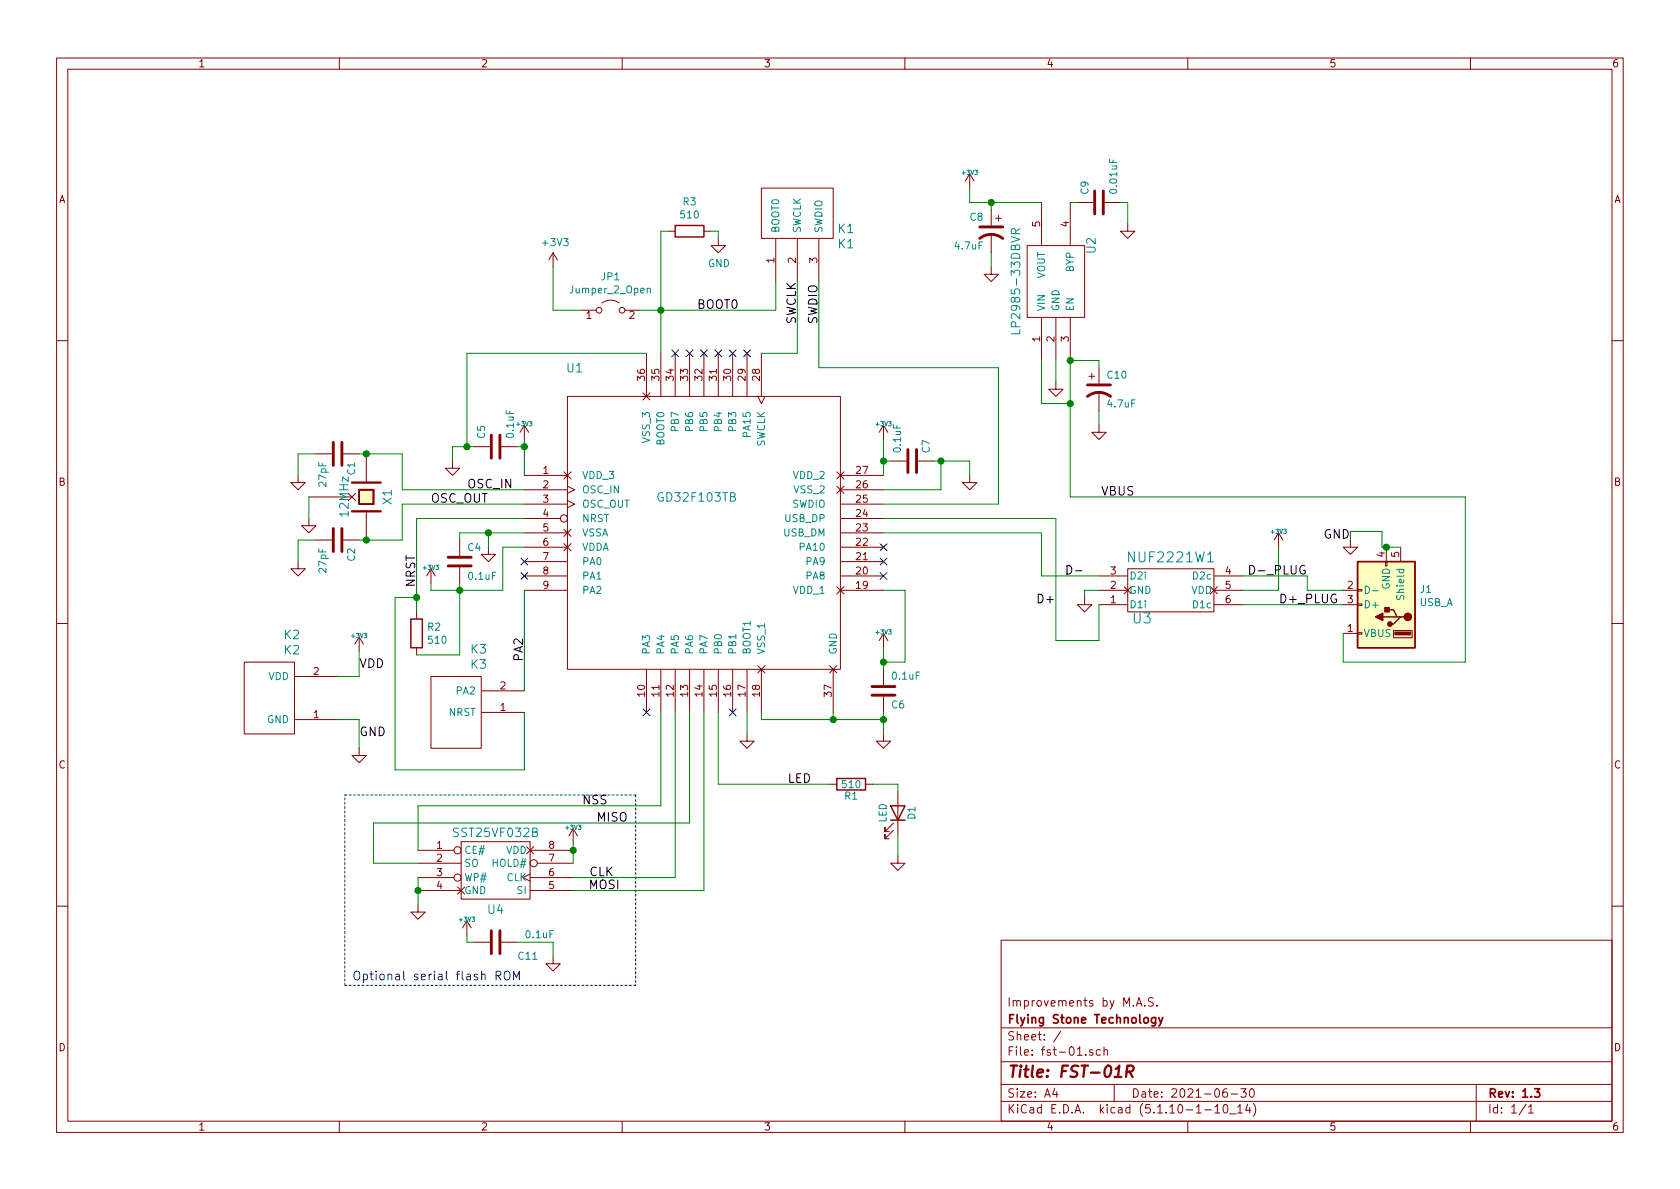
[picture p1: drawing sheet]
EESchema Schematic File Version 4
EELAYER 30 0
EELAYER END
$Descr A4 11693 8268
encoding utf-8
Sheet 1 1
Title "FST-01R"
Date "2021-06-30"
Rev "1.3"
Comp "Flying Stone Technology"
Comment1 "Improvements by M.A.S."
Comment2 ""
Comment3 ""
Comment4 ""
$EndDescr
$Comp
L power:GND #PWR05
U 1 1
P 2150 3600
F 0 "#PWR05" H 2150 3600 30  0001 C CNN
F 1 "GND" H 2150 3530 30  0001 C CNN
F 2 "" H 2150 3600 60  0001 C CNN
F 3 "" H 2150 3600 60  0001 C CNN
	1    2150 3600
	1    0    0    -1  
$EndComp
$Comp
L crystal-gnd:CRYSTAL X1
U 1 1
P 2550 3450
F 0 "X1" H 2550 3600 60  0000 C CNN
F 1 "12MHz" H 2550 3300 60  0000 C CNN
F 2 "FST:ABM8G" H 2550 3450 60  0001 C CNN
F 3 "" H 2550 3450 60  0001 C CNN
	1    2550 3450
	0    1    1    0   
$EndComp
Text Label 5650 5450 2    60   ~ 0
LED
Text Label 7350 4200 2    60   ~ 0
D+
Text Label 7550 4000 2    60   ~ 0
D-
Text Label 3400 3500 2    60   ~ 0
OSC_OUT
Text Label 3250 3400 0    60   ~ 0
OSC_IN
Text Label 2900 3850 3    60   ~ 0
NRST
Text Label 7900 3450 2    60   ~ 0
VBUS
$Comp
L power:GND #PWR06
U 1 1
P 2500 5200
F 0 "#PWR06" H 2500 5200 30  0001 C CNN
F 1 "GND" H 2500 5130 30  0001 C CNN
F 2 "" H 2500 5200 60  0001 C CNN
F 3 "" H 2500 5200 60  0001 C CNN
	1    2500 5200
	-1   0    0    -1  
$EndComp
Text Label 2500 5125 0    60   ~ 0
GND
Text Label 9400 3750 2    60   ~ 0
GND
Text Label 2500 4650 0    60   ~ 0
VDD
$Comp
L Device:CP1 C10
U 1 1
P 7650 2700
F 0 "C10" H 7700 2800 50  0000 L CNN
F 1 "4.7uF" H 7700 2600 50  0000 L CNN
F 2 "FST:c_0603" H 7650 2700 60  0001 C CNN
F 3 "" H 7650 2700 60  0001 C CNN
	1    7650 2700
	1    0    0    -1  
$EndComp
$Comp
L Device:CP1 C8
U 1 1
P 6900 1600
F 0 "C8" H 6950 1700 50  0000 L CNN
F 1 "4.7uF" H 6950 1500 50  0000 L CNN
F 2 "FST:c_0603" H 6900 1600 60  0001 C CNN
F 3 "" H 6900 1600 60  0001 C CNN
	1    6900 1600
	-1   0    0    -1  
$EndComp
$Comp
L power:GND #PWR07
U 1 1
P 6250 5950
F 0 "#PWR07" H 6250 5950 30  0001 C CNN
F 1 "GND" H 6250 5880 30  0001 C CNN
F 2 "" H 6250 5950 60  0001 C CNN
F 3 "" H 6250 5950 60  0001 C CNN
	1    6250 5950
	1    0    0    -1  
$EndComp
$Comp
L Device:LED D1
U 1 1
P 6250 5650
F 0 "D1" H 6250 5750 50  0000 C CNN
F 1 "LED" H 6250 5550 50  0000 C CNN
F 2 "FST:LED0603" H 6250 5650 60  0001 C CNN
F 3 "" H 6250 5650 60  0001 C CNN
	1    6250 5650
	0    1    -1   0   
$EndComp
$Comp
L Device:R R1
U 1 1
P 5925 5450
F 0 "R1" V 6005 5450 50  0000 C CNN
F 1 "510" V 5925 5450 50  0000 C CNN
F 2 "FST:r_0402" H 5925 5450 60  0001 C CNN
F 3 "" H 5925 5450 60  0001 C CNN
	1    5925 5450
	0    1    1    0   
$EndComp
$Comp
L power:+3V3 #PWR09
U 1 1
P 2500 4525
F 0 "#PWR09" H 2500 4485 30  0001 C CNN
F 1 "+3V3" H 2500 4635 30  0000 C CNN
F 2 "" H 2500 4525 60  0001 C CNN
F 3 "" H 2500 4525 60  0001 C CNN
	1    2500 4525
	1    0    0    -1  
$EndComp
$Comp
L power:GND #PWR011
U 1 1
P 5200 5100
F 0 "#PWR011" H 5200 5100 30  0001 C CNN
F 1 "GND" H 5200 5030 30  0001 C CNN
F 2 "" H 5200 5100 60  0001 C CNN
F 3 "" H 5200 5100 60  0001 C CNN
	1    5200 5100
	1    0    0    -1  
$EndComp
$Comp
L power:+3V3 #PWR013
U 1 1
P 6150 4500
F 0 "#PWR013" H 6150 4460 30  0001 C CNN
F 1 "+3V3" H 6150 4610 30  0000 C CNN
F 2 "" H 6150 4500 60  0001 C CNN
F 3 "" H 6150 4500 60  0001 C CNN
	1    6150 4500
	1    0    0    -1  
$EndComp
$Comp
L Device:C C6
U 1 1
P 6150 4800
F 0 "C6" H 6200 4900 50  0000 L CNN
F 1 "0.1uF" H 6200 4700 50  0000 L CNN
F 2 "FST:c_0402" H 6150 4800 60  0001 C CNN
F 3 "" H 6150 4800 60  0001 C CNN
	1    6150 4800
	1    0    0    1   
$EndComp
$Comp
L Device:C C4
U 1 1
P 3200 3900
F 0 "C4" H 3250 4000 50  0000 L CNN
F 1 "0.1uF" H 3250 3800 50  0000 L CNN
F 2 "FST:c_0402" H 3200 3900 60  0001 C CNN
F 3 "" H 3200 3900 60  0001 C CNN
	1    3200 3900
	1    0    0    -1  
$EndComp
$Comp
L power:GND #PWR016
U 1 1
P 3400 3800
F 0 "#PWR016" H 3400 3800 30  0001 C CNN
F 1 "GND" H 3400 3730 30  0001 C CNN
F 2 "" H 3400 3800 60  0001 C CNN
F 3 "" H 3400 3800 60  0001 C CNN
	1    3400 3800
	-1   0    0    -1  
$EndComp
$Comp
L power:+3V3 #PWR017
U 1 1
P 3650 3050
F 0 "#PWR017" H 3650 3010 30  0001 C CNN
F 1 "+3V3" H 3650 3160 30  0000 C CNN
F 2 "" H 3650 3050 60  0001 C CNN
F 3 "" H 3650 3050 60  0001 C CNN
	1    3650 3050
	-1   0    0    -1  
$EndComp
$Comp
L Device:C C5
U 1 1
P 3450 3100
F 0 "C5" H 3500 3200 50  0000 L CNN
F 1 "0.1uF" H 3500 3000 50  0000 L CNN
F 2 "FST:c_0402" H 3450 3100 60  0001 C CNN
F 3 "" H 3450 3100 60  0001 C CNN
	1    3450 3100
	0    -1   -1   0   
$EndComp
$Comp
L power:GND #PWR018
U 1 1
P 3150 3200
F 0 "#PWR018" H 3150 3200 30  0001 C CNN
F 1 "GND" H 3150 3130 30  0001 C CNN
F 2 "" H 3150 3200 60  0001 C CNN
F 3 "" H 3150 3200 60  0001 C CNN
	1    3150 3200
	-1   0    0    -1  
$EndComp
$Comp
L power:GND #PWR019
U 1 1
P 6750 3300
F 0 "#PWR019" H 6750 3300 30  0001 C CNN
F 1 "GND" H 6750 3230 30  0001 C CNN
F 2 "" H 6750 3300 60  0001 C CNN
F 3 "" H 6750 3300 60  0001 C CNN
	1    6750 3300
	1    0    0    -1  
$EndComp
$Comp
L Device:C C7
U 1 1
P 6350 3200
F 0 "C7" H 6400 3300 50  0000 L CNN
F 1 "0.1uF" H 6400 3100 50  0000 L CNN
F 2 "FST:c_0402" H 6350 3200 60  0001 C CNN
F 3 "" H 6350 3200 60  0001 C CNN
	1    6350 3200
	0    1    -1   0   
$EndComp
$Comp
L power:+3V3 #PWR020
U 1 1
P 6150 3050
F 0 "#PWR020" H 6150 3010 30  0001 C CNN
F 1 "+3V3" H 6150 3160 30  0000 C CNN
F 2 "" H 6150 3050 60  0001 C CNN
F 3 "" H 6150 3050 60  0001 C CNN
	1    6150 3050
	1    0    0    -1  
$EndComp
$Comp
L power:GND #PWR021
U 1 1
P 7650 2950
F 0 "#PWR021" H 7650 2950 30  0001 C CNN
F 1 "GND" H 7650 2880 30  0001 C CNN
F 2 "" H 7650 2950 60  0001 C CNN
F 3 "" H 7650 2950 60  0001 C CNN
	1    7650 2950
	1    0    0    -1  
$EndComp
$Comp
L Device:C C9
U 1 1
P 7650 1400
F 0 "C9" H 7700 1500 50  0000 L CNN
F 1 "0.01uF" H 7700 1300 50  0000 L CNN
F 2 "FST:c_0402" H 7650 1400 60  0001 C CNN
F 3 "" H 7650 1400 60  0001 C CNN
	1    7650 1400
	0    -1   -1   0   
$EndComp
$Comp
L power:+3V3 #PWR022
U 1 1
P 6750 1300
F 0 "#PWR022" H 6750 1260 30  0001 C CNN
F 1 "+3V3" H 6750 1410 30  0000 C CNN
F 2 "" H 6750 1300 60  0001 C CNN
F 3 "" H 6750 1300 60  0001 C CNN
	1    6750 1300
	1    0    0    -1  
$EndComp
$Comp
L power:GND #PWR023
U 1 1
P 6900 1850
F 0 "#PWR023" H 6900 1850 30  0001 C CNN
F 1 "GND" H 6900 1780 30  0001 C CNN
F 2 "" H 6900 1850 60  0001 C CNN
F 3 "" H 6900 1850 60  0001 C CNN
	1    6900 1850
	1    0    0    -1  
$EndComp
$Comp
L power:GND #PWR024
U 1 1
P 7850 1550
F 0 "#PWR024" H 7850 1550 30  0001 C CNN
F 1 "GND" H 7850 1480 30  0001 C CNN
F 2 "" H 7850 1550 60  0001 C CNN
F 3 "" H 7850 1550 60  0001 C CNN
	1    7850 1550
	1    0    0    -1  
$EndComp
$Comp
L power:GND #PWR025
U 1 1
P 7350 2650
F 0 "#PWR025" H 7350 2650 30  0001 C CNN
F 1 "GND" H 7350 2580 30  0001 C CNN
F 2 "" H 7350 2650 60  0001 C CNN
F 3 "" H 7350 2650 60  0001 C CNN
	1    7350 2650
	1    0    0    -1  
$EndComp
$Comp
L lp2985-33:LP2985-33 U2
U 1 1
P 7350 1950
F 0 "U2" H 7100 2200 60  0000 C CNN
F 1 "LP2985-33DBVR" H 7350 1675 60  0000 C CNN
F 2 "FST:SOT23-5" H 7350 1950 60  0001 C CNN
F 3 "" H 7350 1950 60  0001 C CNN
	1    7350 1950
	0    1    1    0   
$EndComp
$Comp
L power:GND #PWR026
U 1 1
P 2075 3900
F 0 "#PWR026" H 2075 3900 30  0001 C CNN
F 1 "GND" H 2075 3830 30  0001 C CNN
F 2 "" H 2075 3900 60  0001 C CNN
F 3 "" H 2075 3900 60  0001 C CNN
	1    2075 3900
	1    0    0    -1  
$EndComp
$Comp
L power:GND #PWR027
U 1 1
P 2075 3300
F 0 "#PWR027" H 2075 3300 30  0001 C CNN
F 1 "GND" H 2075 3230 30  0001 C CNN
F 2 "" H 2075 3300 60  0001 C CNN
F 3 "" H 2075 3300 60  0001 C CNN
	1    2075 3300
	1    0    0    -1  
$EndComp
$Comp
L Device:C C2
U 1 1
P 2350 3750
F 0 "C2" H 2400 3850 50  0000 L CNN
F 1 "27pF" H 2400 3650 50  0000 L CNN
F 2 "FST:c_0402" H 2350 3750 60  0001 C CNN
F 3 "" H 2350 3750 60  0001 C CNN
	1    2350 3750
	0    1    1    0   
$EndComp
$Comp
L Device:C C1
U 1 1
P 2350 3150
F 0 "C1" H 2400 3250 50  0000 L CNN
F 1 "27pF" H 2400 3050 50  0000 L CNN
F 2 "FST:c_0402" H 2350 3150 60  0001 C CNN
F 3 "" H 2350 3150 60  0001 C CNN
	1    2350 3150
	0    1    1    0   
$EndComp
Text Label 8900 4200 0    60   ~ 0
D+_PLUG
Text Label 9100 4000 2    60   ~ 0
D-_PLUG
$Comp
L power:GND #PWR028
U 1 1
P 7550 4150
F 0 "#PWR028" H 7550 4150 30  0001 C CNN
F 1 "GND" H 7550 4080 30  0001 C CNN
F 2 "" H 7550 4150 60  0001 C CNN
F 3 "" H 7550 4150 60  0001 C CNN
	1    7550 4150
	1    0    0    -1  
$EndComp
$Comp
L power:GND #PWR029
U 1 1
P 9400 3750
F 0 "#PWR029" H 9400 3750 30  0001 C CNN
F 1 "GND" H 9400 3680 30  0001 C CNN
F 2 "" H 9400 3750 60  0001 C CNN
F 3 "" H 9400 3750 60  0001 C CNN
	1    9400 3750
	1    0    0    -1  
$EndComp
Wire Wire Line
	2150 3450 2150 3600
Connection ~ 6150 4600
Wire Wire Line
	6150 4100 6300 4100
Wire Wire Line
	6300 4100 6300 4600
Wire Wire Line
	6300 4600 6150 4600
Connection ~ 3250 3100
Wire Wire Line
	3250 2450 3250 3100
Wire Wire Line
	3250 2450 4500 2450
Wire Wire Line
	5300 5000 5800 5000
Wire Wire Line
	5300 5000 5300 4950
Wire Wire Line
	6150 4500 6150 4600
Wire Wire Line
	3650 3600 2900 3600
Wire Wire Line
	7350 3600 7350 4450
Wire Wire Line
	7350 3600 6150 3600
Wire Wire Line
	7550 4150 7550 4100
Wire Wire Line
	7550 4100 7650 4100
Wire Wire Line
	8650 4000 9100 4000
Wire Wire Line
	7650 4000 7250 4000
Wire Wire Line
	7250 4000 7250 3700
Wire Wire Line
	5000 5450 5775 5450
Wire Wire Line
	6750 1400 6900 1400
Wire Wire Line
	7250 2800 7450 2800
Wire Wire Line
	7250 2800 7250 2500
Wire Wire Line
	7450 2500 7650 2500
Wire Wire Line
	3650 3500 2800 3500
Wire Wire Line
	6150 3200 6200 3200
Connection ~ 3400 3700
Wire Wire Line
	3200 3700 3400 3700
Wire Wire Line
	3400 3800 3400 3700
Connection ~ 6550 3200
Wire Wire Line
	6500 3200 6550 3200
Wire Wire Line
	6750 3200 6750 3300
Wire Wire Line
	6550 3200 6550 3400
Wire Wire Line
	6550 3400 6150 3400
Connection ~ 6150 3200
Wire Wire Line
	2075 3750 2200 3750
Wire Wire Line
	2075 3750 2075 3900
Connection ~ 2550 3750
Wire Wire Line
	2500 3750 2550 3750
Wire Wire Line
	2800 3750 2800 3500
Wire Wire Line
	7250 3700 6150 3700
Wire Wire Line
	2800 3150 2800 3400
Wire Wire Line
	2500 3150 2550 3150
Connection ~ 2550 3150
Wire Wire Line
	2075 3300 2075 3150
Wire Wire Line
	2075 3150 2200 3150
Connection ~ 6900 1400
Wire Wire Line
	7850 1400 7850 1550
Wire Wire Line
	7650 2850 7650 2950
Wire Wire Line
	6900 1850 6900 1750
Wire Wire Line
	3150 3200 3150 3100
Wire Wire Line
	3150 3100 3250 3100
Wire Wire Line
	3650 3800 3500 3800
Wire Wire Line
	2800 3400 3650 3400
Wire Wire Line
	6150 3050 6150 3200
Wire Wire Line
	6075 5450 6250 5450
Wire Wire Line
	9400 3750 9400 3690
Wire Wire Line
	6950 3500 6150 3500
Wire Wire Line
	6750 1400 6750 1300
Connection ~ 7450 2500
Wire Wire Line
	7350 2500 7350 2650
Wire Wire Line
	3650 3050 3650 3100
Wire Wire Line
	7450 2500 7450 2800
Connection ~ 7450 2800
Wire Wire Line
	9100 4000 9100 4100
Wire Wire Line
	9100 4100 9350 4100
Wire Wire Line
	7350 4450 7650 4450
Wire Wire Line
	7650 4450 7650 4200
Wire Wire Line
	8650 4200 9350 4200
Wire Wire Line
	8900 3800 8900 4100
Wire Wire Line
	8900 4100 8650 4100
Wire Wire Line
	6150 4950 6150 5000
Connection ~ 6150 5000
Connection ~ 3650 3100
Wire Wire Line
	5800 4950 5800 5000
Connection ~ 5800 5000
Wire Wire Line
	5300 2450 5550 2450
Wire Wire Line
	6900 1450 6900 1400
Wire Wire Line
	7450 1400 7500 1400
Wire Wire Line
	7800 1400 7850 1400
Wire Wire Line
	7650 2500 7650 2550
Wire Wire Line
	3650 3100 3600 3100
Wire Wire Line
	3200 3750 3200 3700
$Comp
L power:+3V3 #PWR030
U 1 1
P 8900 3800
F 0 "#PWR030" H 8900 3760 30  0001 C CNN
F 1 "+3V3" H 8900 3910 30  0000 C CNN
F 2 "" H 8900 3800 60  0001 C CNN
F 3 "" H 8900 3800 60  0001 C CNN
	1    8900 3800
	1    0    0    -1  
$EndComp
Wire Wire Line
	9620 3800 9620 3690
Wire Wire Line
	9620 3690 9400 3690
Wire Wire Line
	6150 4600 6150 4650
Wire Wire Line
	3250 3100 3300 3100
Wire Wire Line
	3400 3700 3650 3700
Wire Wire Line
	6550 3200 6750 3200
Wire Wire Line
	2550 3750 2800 3750
Wire Wire Line
	2550 3150 2800 3150
Wire Wire Line
	6900 1400 7250 1400
Wire Wire Line
	7450 2800 7450 3450
Wire Wire Line
	6150 5000 6150 5100
Wire Wire Line
	5800 5000 6150 5000
$Comp
L Connector:USB_A J1
U 1 1
P 9650 4200
F 0 "J1" H 9420 4097 50  0000 R CNN
F 1 "USB_A" H 9420 4188 50  0000 R CNN
F 2 "FST:USB-A-PLUG" H 9800 4150 50  0001 C CNN
F 3 " ~" H 9800 4150 50  0001 C CNN
	1    9650 4200
	-1   0    0    1   
$EndComp
Connection ~ 9650 3800
Wire Wire Line
	9650 3800 9620 3800
Wire Wire Line
	9750 3800 9650 3800
Wire Wire Line
	10200 3450 10200 4600
Wire Wire Line
	10200 4600 9350 4600
Wire Wire Line
	9350 4600 9350 4400
Wire Wire Line
	7450 3450 10200 3450
Wire Wire Line
	6250 5500 6250 5450
Wire Wire Line
	6250 5800 6250 5950
Wire Wire Line
	6950 2550 6950 3500
Wire Wire Line
	5200 4950 5200 5100
Wire Wire Line
	5000 4950 5000 5450
Wire Wire Line
	5700 2550 6950 2550
$Comp
L fst:K2 K2
U 1 1
P 1850 4850
F 0 "K2" V 2287 4667 60  0000 C CNN
F 1 "K2" V 2181 4667 60  0000 C CNN
F 2 "FST:SIL-2-0" H 2200 4700 60  0001 C CNN
F 3 "" H 2200 4700 60  0001 C CNN
	1    1850 4850
	0    -1   -1   0   
$EndComp
Wire Wire Line
	2350 5000 2500 5000
Wire Wire Line
	2500 4700 2350 4700
Wire Wire Line
	2500 4525 2500 4700
Wire Wire Line
	2500 5000 2500 5200
NoConn ~ 6150 4000
NoConn ~ 6150 3900
NoConn ~ 6150 3800
NoConn ~ 4700 2450
NoConn ~ 4800 2450
NoConn ~ 4900 2450
NoConn ~ 5000 2450
NoConn ~ 5100 2450
NoConn ~ 5200 2450
NoConn ~ 3650 3900
NoConn ~ 3650 4000
NoConn ~ 5100 4950
$Comp
L power:GND #PWR014
U 1 1
P 6150 5100
F 0 "#PWR014" H 6150 5100 30  0001 C CNN
F 1 "GND" H 6150 5030 30  0001 C CNN
F 2 "" H 6150 5100 60  0001 C CNN
F 3 "" H 6150 5100 60  0001 C CNN
	1    6150 5100
	1    0    0    -1  
$EndComp
$Comp
L nuf2221w1:NUF2221W1 U3
U 1 1
P 8150 4100
F 0 "U3" H 7950 4300 70  0000 C CNN
F 1 "NUF2221W1" H 8150 3875 70  0000 C CNN
F 2 "FST:SOT363" H 8150 4100 60  0001 C CNN
F 3 "" H 8150 4100 60  0001 C CNN
	1    8150 4100
	1    0    0    1   
$EndComp
NoConn ~ 4500 4950
Wire Wire Line
	3650 4950 3650 5350
Wire Wire Line
	6150 3200 6150 3300
Wire Wire Line
	3650 4100 3650 4800
Wire Wire Line
	3650 3100 3650 3300
$Comp
L fst:K3 K3
U 1 1
P 3150 4950
F 0 "K3" V 3587 4767 60  0000 C CNN
F 1 "K3" V 3481 4767 60  0000 C CNN
F 2 "FST:SIL-2-2" H 3500 4800 60  0001 C CNN
F 3 "" H 3500 4800 60  0001 C CNN
	1    3150 4950
	0    -1   -1   0   
$EndComp
$Comp
L stm32f103:STM32F103TB U1
U 1 1
P 4900 3700
F 0 "U1" H 4000 4850 60  0000 C CNN
F 1 "GD32F103TB" H 4850 3950 60  0000 C CNN
F 2 "FST:QFN36" H 4900 3700 60  0001 C CNN
F 3 "" H 4900 3700 60  0001 C CNN
	1    4900 3700
	1    0    0    -1  
$EndComp
Text Label 3650 4600 1    60   ~ 0
PA2
Wire Wire Line
	5700 1950 5700 2550
Wire Wire Line
	5550 2450 5550 1950
Wire Wire Line
	4900 6190 4900 4950
Wire Wire Line
	4600 4950 4600 5600
Wire Wire Line
	4700 4950 4700 6100
Wire Wire Line
	4800 5720 4800 4950
Text Notes 2450 6825 0    60   ~ 0
Optional serial flash ROM
Wire Notes Line
	2400 6850 2400 5525
Wire Notes Line
	4425 6850 2400 6850
Wire Notes Line
	4425 5525 4425 6850
Wire Notes Line
	2400 5525 4425 5525
Wire Wire Line
	3250 6550 3300 6550
Wire Wire Line
	3600 6550 3850 6550
Wire Wire Line
	3850 6550 3850 6650
Wire Wire Line
	2600 5720 4800 5720
Wire Wire Line
	2600 6000 2600 5720
Wire Wire Line
	2910 6000 2600 6000
Wire Wire Line
	4700 6100 3990 6100
Wire Wire Line
	3990 6190 4900 6190
Wire Wire Line
	2910 5600 2910 5910
Wire Wire Line
	4600 5600 2910 5600
Wire Wire Line
	3250 6550 3250 6500
Text Label 4150 5720 0    60   ~ 0
MISO
Text Label 4100 6100 0    60   ~ 0
CLK
Text Label 4095 6190 0    60   ~ 0
MOSI
Wire Wire Line
	3990 5910 3990 6000
Wire Wire Line
	3990 5860 3990 5910
Connection ~ 3990 5910
Wire Wire Line
	2910 6190 2910 6290
Wire Wire Line
	2910 6100 2910 6190
Connection ~ 2910 6190
$Comp
L sst25vf032b:SST25VF032B U4
U 1 1
P 3450 6050
F 0 "U4" H 3450 5780 60  0000 C CNN
F 1 "SST25VF032B" H 3450 6315 60  0000 C CNN
F 2 "FST:WSON8" H 3450 6050 60  0001 C CNN
F 3 "" H 3450 6050 60  0001 C CNN
	1    3450 6050
	1    0    0    -1  
$EndComp
$Comp
L power:+3V3 #PWR04
U 1 1
P 3990 5860
F 0 "#PWR04" H 3990 5820 30  0001 C CNN
F 1 "+3V3" H 3990 5970 30  0000 C CNN
F 2 "" H 3990 5860 60  0001 C CNN
F 3 "" H 3990 5860 60  0001 C CNN
	1    3990 5860
	1    0    0    -1  
$EndComp
$Comp
L power:GND #PWR03
U 1 1
P 2910 6290
F 0 "#PWR03" H 2910 6290 30  0001 C CNN
F 1 "GND" H 2910 6220 30  0001 C CNN
F 2 "" H 2910 6290 60  0001 C CNN
F 3 "" H 2910 6290 60  0001 C CNN
	1    2910 6290
	-1   0    0    -1  
$EndComp
Text Label 4050 5600 0    60   ~ 0
NSS
$Comp
L power:GND #PWR02
U 1 1
P 3850 6650
F 0 "#PWR02" H 3850 6650 30  0001 C CNN
F 1 "GND" H 3850 6580 30  0001 C CNN
F 2 "" H 3850 6650 60  0001 C CNN
F 3 "" H 3850 6650 60  0001 C CNN
	1    3850 6650
	1    0    0    -1  
$EndComp
$Comp
L Device:C C11
U 1 1
P 3450 6550
F 0 "C11" V 3350 6700 50  0000 L CNN
F 1 "0.1uF" V 3500 6750 50  0000 L CNN
F 2 "FST:c_0402" H 3450 6550 60  0001 C CNN
F 3 "" H 3450 6550 60  0001 C CNN
	1    3450 6550
	0    1    -1   0   
$EndComp
$Comp
L power:+3V3 #PWR01
U 1 1
P 3250 6500
F 0 "#PWR01" H 3250 6460 30  0001 C CNN
F 1 "+3V3" H 3250 6610 30  0000 C CNN
F 2 "" H 3250 6500 60  0001 C CNN
F 3 "" H 3250 6500 60  0001 C CNN
	1    3250 6500
	1    0    0    -1  
$EndComp
Wire Wire Line
	5400 2150 4600 2150
Connection ~ 4600 2150
Wire Wire Line
	4600 2150 4600 2450
Wire Wire Line
	5400 1950 5400 2150
Text Label 4850 2150 0    60   ~ 0
BOOT0
$Comp
L power:GND #PWR0102
U 1 1
P 5000 1650
F 0 "#PWR0102" H 5000 1400 50  0001 C CNN
F 1 "GND" H 5005 1477 50  0000 C CNN
F 2 "" H 5000 1650 50  0001 C CNN
F 3 "" H 5000 1650 50  0001 C CNN
	1    5000 1650
	1    0    0    -1  
$EndComp
Wire Wire Line
	4950 1600 5000 1600
Wire Wire Line
	5000 1600 5000 1650
Wire Wire Line
	4650 1600 4600 1600
Wire Wire Line
	4600 1600 4600 2150
Text Label 5550 2250 1    60   ~ 0
SWCLK
Text Label 5700 2250 1    60   ~ 0
SWDIO
$Comp
L power:+3V3 #PWR015
U 1 1
P 3000 4050
F 0 "#PWR015" H 3000 4010 30  0001 C CNN
F 1 "+3V3" H 3000 4160 30  0000 C CNN
F 2 "" H 3000 4050 60  0001 C CNN
F 3 "" H 3000 4050 60  0001 C CNN
	1    3000 4050
	-1   0    0    -1  
$EndComp
Wire Wire Line
	3200 4050 3200 4100
Wire Wire Line
	3500 3800 3500 4100
Wire Wire Line
	3200 4100 3500 4100
Wire Wire Line
	3000 4100 3000 4050
Connection ~ 3200 4100
Wire Wire Line
	3000 4100 3200 4100
$Comp
L fst:K1 K1
U 1 1
P 5550 1450
F 0 "K1" H 5828 1320 60  0000 L CNN
F 1 "K1" H 5828 1214 60  0000 L CNN
F 2 "FST:SIL-3-2" H 5900 1300 60  0001 C CNN
F 3 "" H 5900 1300 60  0001 C CNN
	1    5550 1450
	1    0    0    -1  
$EndComp
Wire Wire Line
	2900 3600 2900 4150
Wire Wire Line
	3650 5350 2750 5350
Wire Wire Line
	2750 4150 2900 4150
Wire Wire Line
	2750 5350 2750 4150
Connection ~ 2900 4150
Wire Wire Line
	2900 4150 2900 4250
$Comp
L Device:R R2
U 1 1
P 2900 4400
F 0 "R2" H 2970 4446 50  0000 L CNN
F 1 "510" H 2970 4355 50  0000 L CNN
F 2 "FST:r_0402" V 2830 4400 50  0001 C CNN
F 3 "~" H 2900 4400 50  0001 C CNN
	1    2900 4400
	1    0    0    -1  
$EndComp
Wire Wire Line
	2900 4550 3200 4550
Wire Wire Line
	3200 4550 3200 4100
$Comp
L Device:R R3
U 1 1
P 4800 1600
F 0 "R3" V 4593 1600 50  0000 C CNN
F 1 "510" V 4684 1600 50  0000 C CNN
F 2 "FST:r_0402" V 4730 1600 50  0001 C CNN
F 3 "~" H 4800 1600 50  0001 C CNN
	1    4800 1600
	0    1    1    0   
$EndComp
$Comp
L Jumper:Jumper_2_Open JP1
U 1 1
P 4250 2150
F 0 "JP1" H 4250 2385 50  0000 C CNN
F 1 "Jumper_2_Open" H 4250 2294 50  0000 C CNN
F 2 "Jumper:SolderJumper-2_P1.3mm_Open_TrianglePad1.0x1.5mm" H 4250 2150 50  0001 C CNN
F 3 "~" H 4250 2150 50  0001 C CNN
	1    4250 2150
	1    0    0    -1  
$EndComp
Wire Wire Line
	4600 2150 4450 2150
$Comp
L power:+3V3 #PWR0101
U 1 1
P 3850 1850
F 0 "#PWR0101" H 3850 1700 50  0001 C CNN
F 1 "+3V3" H 3865 2023 50  0000 C CNN
F 2 "" H 3850 1850 50  0001 C CNN
F 3 "" H 3850 1850 50  0001 C CNN
	1    3850 1850
	1    0    0    -1  
$EndComp
Wire Wire Line
	4050 2150 3850 2150
Wire Wire Line
	3850 2150 3850 1850
$EndSCHEMATC
